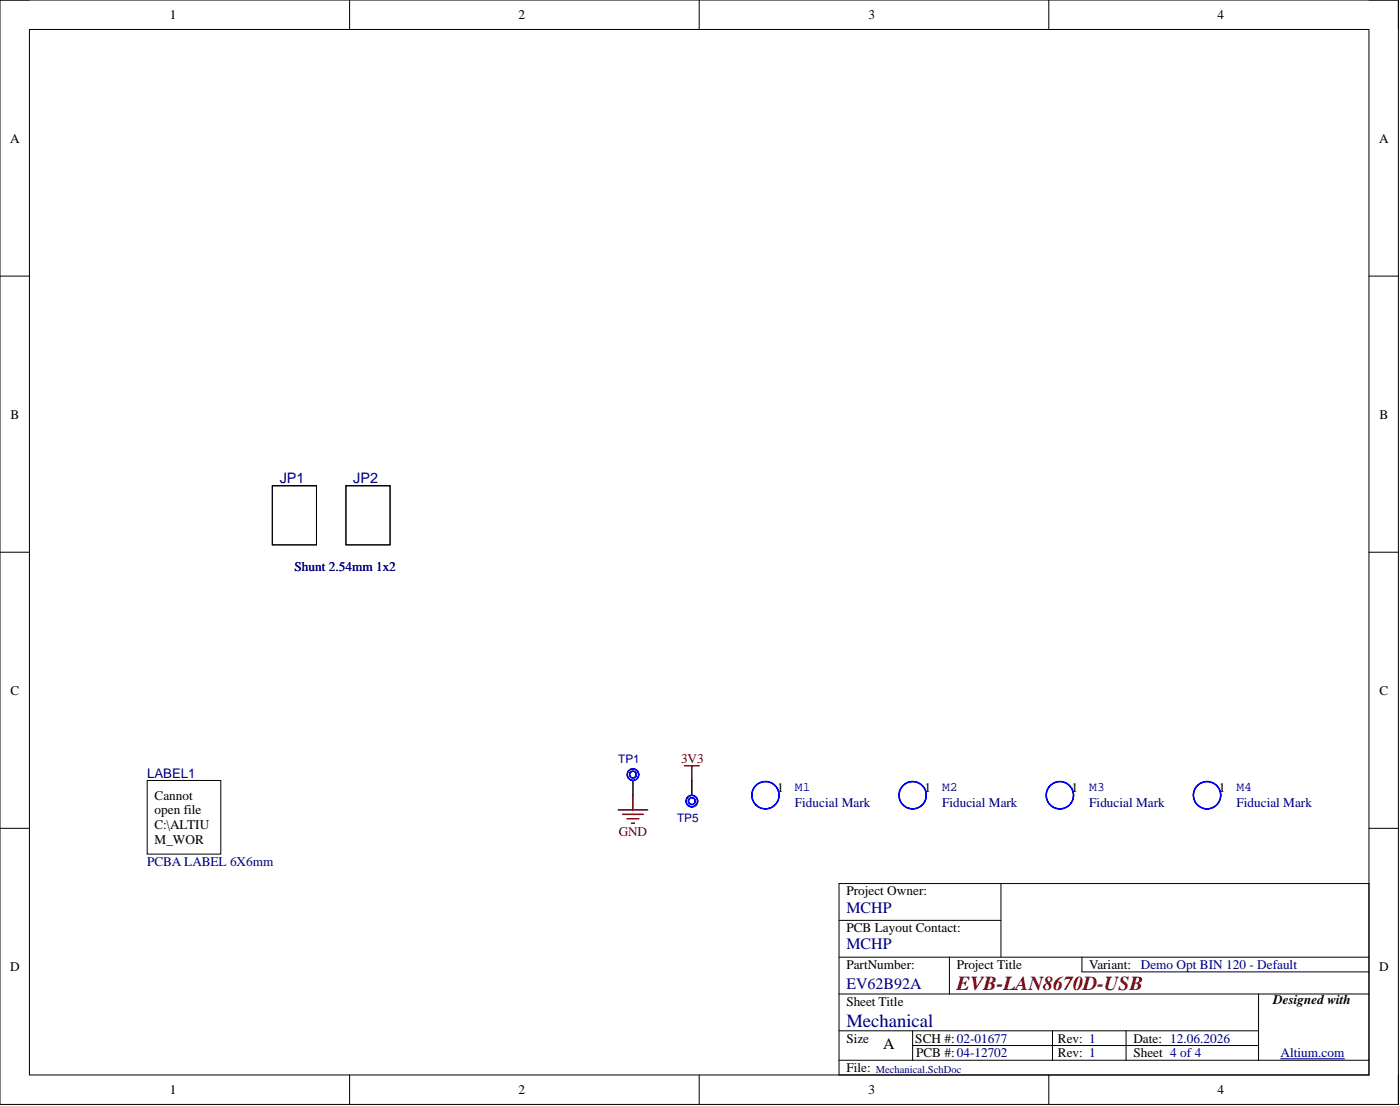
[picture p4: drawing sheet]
<svg xmlns="http://www.w3.org/2000/svg" width="241mm" height="190mm" viewBox="0 0 241 190" stroke-linecap="round" stroke-linejoin="round" font-family="sans-serif">
<g fill="none" stroke="#000" stroke-width=".17">
<path d="M0 0h241v190.2h-241zM0 0h5.1M5.1 5.1h230.8v180.1h-230.8zM60.3 0v5.1M120.5 0v5.1M180.8 0v5.1M235.9 0h5.1v5.1M0 47.6h5.1M235.9 47.6h5.1M0 95.1h5.1M235.9 95.1h5.1M0 142.7h5.1"/>
<path d="M235.9 142.7h5.1M60.3 185.2v5M120.5 185.2v5M180.8 185.2v5M241 185.2v5"/>
</g>
<path d="M216.9 171.5h17.8v11.1h-17.8z" fill-rule="evenodd" fill="#fff"/>
<path d="M216.9 171.5h17.8v11.1h-17.8z" fill="none" stroke="#fff" stroke-width=".17"/>
<g fill="none" stroke="#000" stroke-width=".17">
<path d="M144.6 158.5h27.9M144.6 152.2h91.3v33h-91.3zM172.5 152.2v12.7M144.6 171.2h91.3M144.6 164.9h91.3M144.6 177.5h72.3M157.3 177.5v5.1M163.6 164.9v6.3M181.4 177.5v5.1M186.5 164.9v2.5h49.4M194.1 177.5v5.1M216.9 171.2v11.4"/>
<path d="M144.6 182.6h91.3M157.3 180.1h59.6"/>
</g>
<path d="M220.7 182.4h11" fill="none" stroke="#000080" stroke-width=".17"/>
<path d="M106.6 139.5h5M109.1 137v2.5M107.3 140.3h3.6M108.1 141h2M108.8 141.8h.5" fill="none" stroke="#800000" stroke-width=".25"/>
<g fill="none" stroke="#00f" stroke-width=".25">
<circle cx="109.1" cy="133.4" r=".58"/>
<circle cx="109.1" cy="133.4" r=".99"/>
<circle cx="131.9" cy="137" r="2.35"/>
<circle cx="157.3" cy="137" r="2.35"/>
<circle cx="182.7" cy="137" r="2.35"/>
<circle cx="208" cy="137" r="2.35"/>
</g>
<path d="M109.1 134.4v2.6" fill="none" stroke="#000" stroke-width=".25"/>
<path d="M25.4 134.4h12.7v12.7h-12.7z" fill-rule="evenodd" fill="#fff"/>
<path d="M46.9 83.6h7.6v10.2h-7.6zM46.9 83.7h7.6v10.1h-7.6zM59.6 83.6h7.6v10.2h-7.6zM59.6 83.7h7.6v10.1h-7.6zM25.4 134.4h12.7v12.7h-12.7z" fill="none" stroke="#000" stroke-width=".17"/>
<path d="M118 131.9h2.5M119.2 131.9v2.5" fill="none" stroke="#800000" stroke-width=".25"/>
<path d="M119.2 134.4v2.6" fill="none" stroke="#000" stroke-width=".25"/>
<g fill="none" stroke="#00f" stroke-width=".25">
<circle cx="119.2" cy="138" r=".58"/>
<circle cx="119.2" cy="138" r=".99"/>
</g>
<text font-size="3.4" fill="#800000" x="164.9" y="170.4">EVB-LAN8670D-USB</text>
<text font-size="3.2" fill="#000080" x="145.9" y="176.9">Mechanical</text>
<g font-size="2.7" fill="#000080">
<text x="145.9" y="157.2">MCHP</text>
<text x="145.9" y="163.5">MCHP</text>
<text x="145.9" y="170.4">EV62B92A</text>
</g>
<text font-size="2.7" x="152.2" y="180.8">A</text>
<g font-size="2.5" fill="#000080">
<text x="48.2" y="83.2">JP1</text>
<text x="60.9" y="83.2">JP2</text>
</g>
<g font-size="2.3">
<text x="29.3" y="3.3">1</text>
<text x="89.3" y="3.3">2</text>
<text x="149.7" y="3.3">3</text>
<text x="209.8" y="3.3">4</text>
<text x="1.7" y="24.6">A</text>
<text x="237.7" y="24.6">A</text>
<text x="1.8" y="72.1">B</text>
<text x="237.8" y="72.1">B</text>
<text x="1.8" y="119.7">C</text>
<text x="237.8" y="119.7">C</text>
<text x="26.6" y="137.7">Cannot</text>
<text x="134" y="136.5">1</text>
<text x="159.3" y="136.5">1</text>
<text x="184.7" y="136.5">1</text>
<text x="210.1" y="136.5">1</text>
<text x="26.6" y="140.3">open file</text>
<text x="26.6" y="142.8">C:\ALTIU</text>
<text x="26.6" y="145.3">M_WOR</text>
<text x="26.6" y="147.9">K\00001_</text>
<text x="26.6" y="150.4">MCHP-C</text>
<text x="145.9" y="154.2">Project Owner:</text>
<text x="145.9" y="160.6">PCB Layout Contact:</text>
<text x="1.7" y="167.2">D</text>
<text x="145.9" y="166.9">PartNumber:</text>
<text x="164.9" y="166.9">Project Title</text>
<text x="187.7" y="166.9">Variant:</text>
<text x="237.7" y="167.2">D</text>
<text x="145.9" y="173.2">Sheet Title</text>
<text x="219.5" y="173">Designed with</text>
<text x="145.9" y="179.6">Size</text>
<text x="157.8" y="179.6">SCH #:02-01677</text>
<text x="182.3" y="179.6">Rev: 1</text>
<text x="195.4" y="179.6">Date: 12.06.2026</text>
<text x="145.9" y="184.7">File:</text>
<text x="157.9" y="182.1">PCB #:04-12702</text>
<text x="182.3" y="182.1">Rev: 1</text>
<text x="195.4" y="182.1">Sheet 4 of 4</text>
<text x="29.3" y="188.5">1</text>
<text x="89.3" y="188.5">2</text>
<text x="149.7" y="188.5">3</text>
<text x="209.8" y="188.5">4</text>
</g>
<g font-size="2.3" fill="#000080">
<text x="50.7" y="98.4">Shunt 2.54mm 1x2</text>
<text x="25.4" y="134">LABEL1</text>
<text x="137" y="139">Fiducial Mark</text>
<text x="162.4" y="139">Fiducial Mark</text>
<text x="187.7" y="139">Fiducial Mark</text>
<text x="213.1" y="139">Fiducial Mark</text>
<text x="25.4" y="149.1">PCBA LABEL 6X6mm</text>
<text x="196.6" y="166.9">Demo Opt BIN 120 - Default</text>
<text x="220.7" y="182.1">Altium.com</text>
</g>
<g font-size="2.3" fill="#800000">
<text x="117.4" y="131.4">3V3</text>
<text x="106.6" y="144.1">GND</text>
</g>
<g font-size="2.2" fill="#000080">
<text x="137" y="136.3">M1</text>
<text x="162.4" y="136.3">M2</text>
<text x="187.7" y="136.3">M3</text>
<text x="213.1" y="136.3">M4</text>
</g>
<g font-size="2" fill="#000080">
<text x="106.6" y="131.5">TP1</text>
<text x="116.7" y="141.6">TP5</text>
</g>
<text font-size="1.8" fill="#000080" x="151" y="184.8">Mechanical.SchDoc</text>
</svg>
